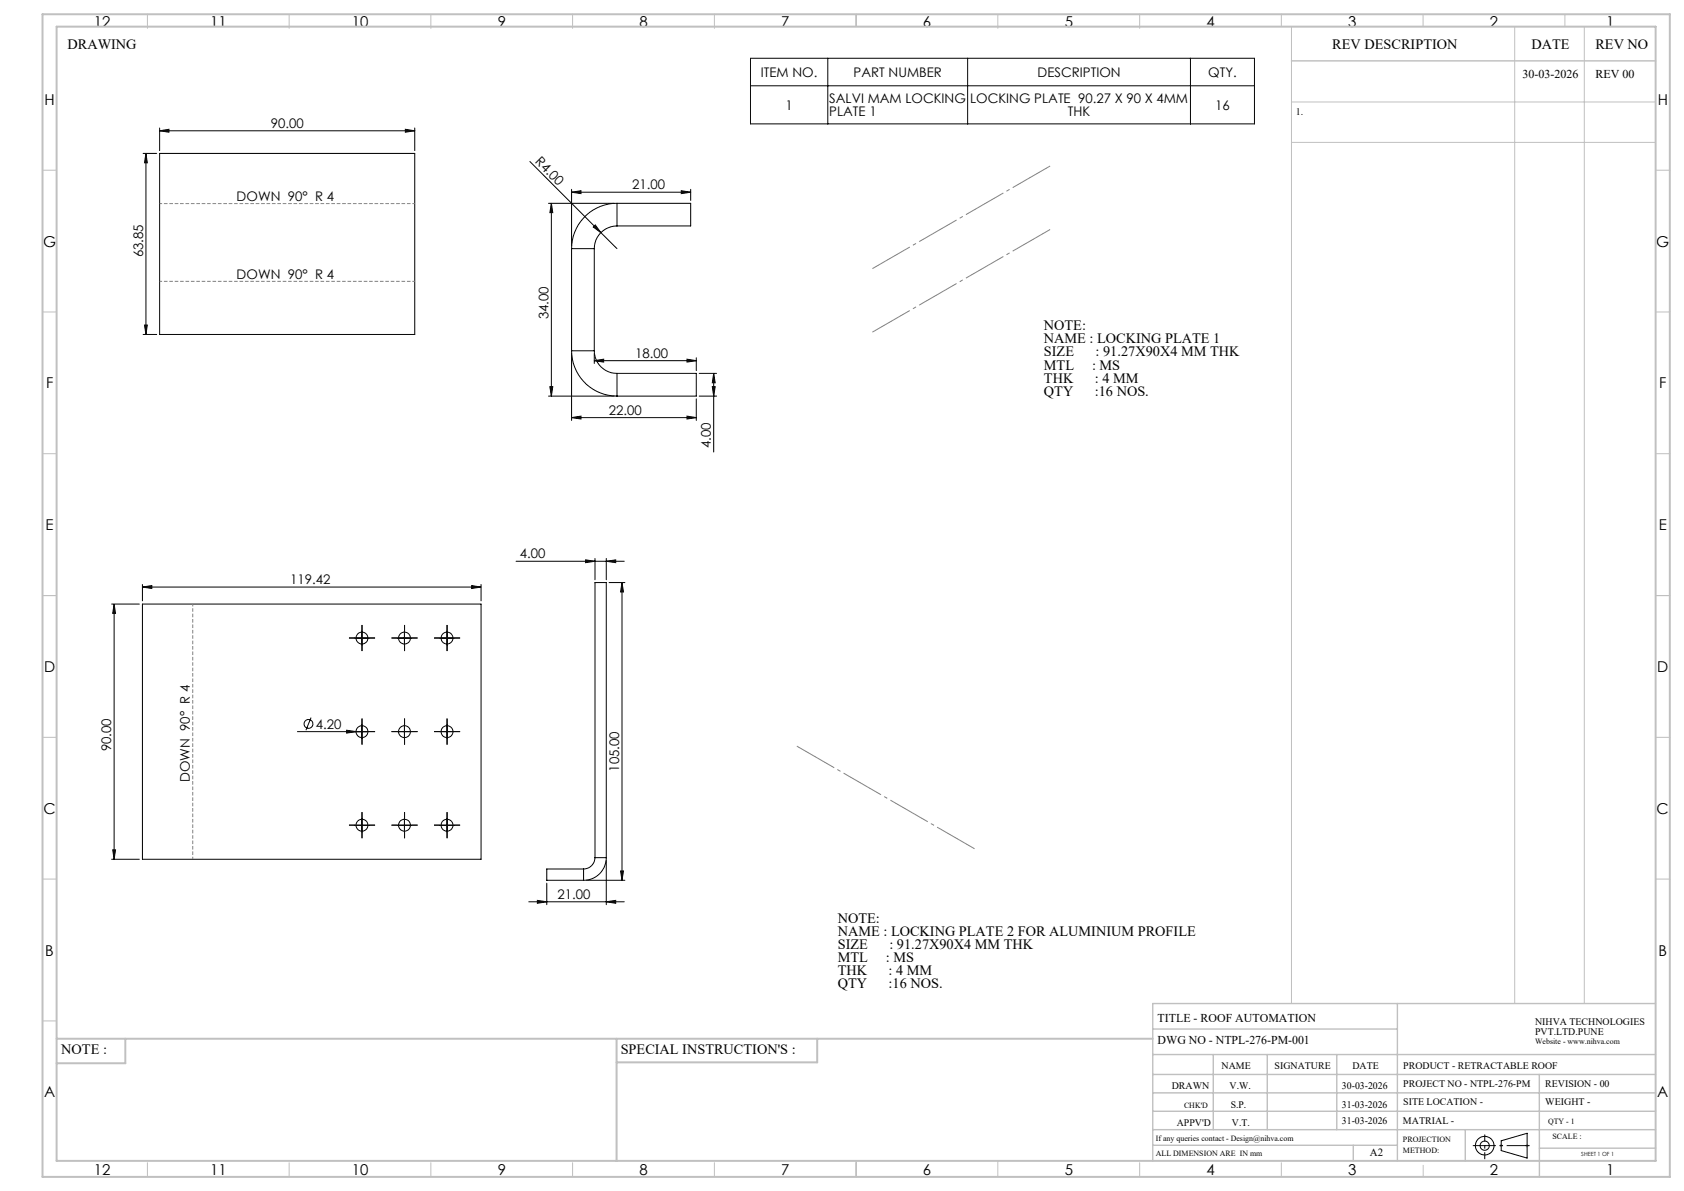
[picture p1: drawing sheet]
<svg xmlns="http://www.w3.org/2000/svg" width="594mm" height="420mm" viewBox="0 0 594 420" stroke-linecap="round" stroke-linejoin="round" font-family="sans-serif">
<g fill="none" stroke="#000" stroke-width=".35">
<path d="M264.7 20.5h177.8v23.2h-177.8zM264.7 30.3h177.8M292 20.5v23.2M341.3 20.5v23.2M419.9 20.5v23.2M50.5 54.1h4.8M51.5 54.1l.5 3.3h-1zM51.5 54.1v63.9M56.3 54.1h90v63.9h-90zM56.3 46.1l3.3-.5v1zM56.3 45.1v8M56.3 46.1h90"/>
<path d="M143 45.6l3.3 .5-3.3 .5zM146.3 45.1v8M186.9 57l25 25M193.5 71.7h23.1M194.5 71.7l.5 3.3h-1zM194.5 71.7v68M201.6 67.8l3.3-.5v1zM201.6 66.8v19.9M201.6 67.8h42M210 79.3l1.9 2.7-2.6-1.9zM217.6 79.7a8 8 0 0 0-8 8M217.6 71.7a16 16 0 0 0-16 16"/>
<path d="M217.6 71.7v8M217.6 71.7h26v8h-26M240.3 67.3l3.3 .5-3.3 .5zM243.6 66.8v3.9M201.6 87.7h8M201.6 87.7v36M209.6 87.7v36M211.9 82l5.7 5.7M50.5 118h4.8M51 114.6h1l-.5 3.4zM193.5 139.7h23.1M194 136.4h1l-.5 3.3z"/>
<path d="M201.6 124.7v23.6M201.6 123.7a16 16 0 0 0 16 16M201.6 123.7h8M209.6 127.2l3.3-.5v1zM209.6 124.7v3.5M209.6 127.2h36M209.6 123.7a7.9 7.9 0 0 0 8 8M217.6 131.7v8M217.6 131.7h28v8h-28M242.3 126.7l3.3 .5-3.3 .5zM245.6 126.2v4.5M246.6 131.7h6.2"/>
<path d="M246.6 139.7h6.2M251.2 136.4h1.1l-.6 3.3zM251.7 131.7l.6 3.3h-1.1zM251.7 131.7v27.7M201.6 147.3l3.3-.6v1.1zM201.6 147.3h44M242.3 146.7l3.3 .6-3.3 .5zM245.6 140.7v7.6M182 197.9h38.2M206.6 197.4l3.3 .5-3.3 .5zM209.9 196.9v7.6M213.9 197.9l3.3-.5v1z"/>
<path d="M213.9 196.9v7.6M39.3 213h9.9M40.3 213l.4 3.3h-.9zM40.3 213v90M50.2 213h119.5v90h-119.5zM50.2 207l3.4-.5v1zM50.2 206v6M50.2 207h119.5M166.4 206.5l3.3 .5-3.3 .5zM169.7 206v6M214.8 205.4h5.6M219.4 205.4l.5 3.4h-1z"/>
<path d="M219.4 205.4v105M125.2 225h5M127.7 222.5v5M140.2 225h5M142.7 222.5v5M155.2 225h5M157.7 222.5v5M104.8 258h25.4M109.7 253.1l-1.8 4.4M122.3 257.5l3.3 .5-3.3 .5zM127.7 255.5v5M140.2 258h5"/>
<path d="M142.7 255.5v5M155.2 258h5M157.7 255.5v5M39.8 299.7h.9l-.4 3.3zM125.2 291h5M127.7 288.5v5M140.2 291h5M142.7 288.5v5M155.2 291h5M157.7 288.5v5M39.3 303h9.9M186.5 318h33.7"/>
<path d="M189.5 317.5l3.4 .5-3.4 .5zM192.9 311.4v7.6M205.8 306.4v4M205.8 306.4h-12.9v4h12.9M206.9 310.4h13.5M209.9 302.5a4 4 0 0 1-4.1 3.9M209.9 302.5h4M209.9 302.5v-97.1h4v97.1M213.9 318l3.3-.5v1zM213.9 303.4v15.6M213.9 302.5a7.9 7.9 0 0 1-8.1 7.9M218.9 307.1h1l-.5 3.3z"/>
<path d="M529.5 402.3l9.2-2.7v8.8l-9.2-2.7z"/>
<circle cx="127.7" cy="225" r="2.1"/>
<circle cx="142.7" cy="225" r="2.1"/>
<circle cx="157.7" cy="225" r="2.1"/>
<circle cx="108.8" cy="255.3" r="1.55"/>
<circle cx="127.7" cy="258" r="2.09"/>
<circle cx="142.7" cy="258" r="2.09"/>
<circle cx="157.7" cy="258" r="2.09"/>
<circle cx="127.7" cy="291" r="2.1"/>
<circle cx="142.7" cy="291" r="2.1"/>
<circle cx="157.7" cy="291" r="2.1"/>
<circle cx="523.7" cy="404" r="1.62"/>
<circle cx="523.7" cy="404" r="3.3"/>
</g>
<g fill="none" stroke="#c0c0c0" stroke-width=".35">
<path d="M52 5v5M102 5v5M152 5v5M202 5v5M252 5v5M302 5v4.4M352 5v5M402 5v5M452 5v4.4M455.5 9.4v344.5M502 5v4.4M534.3 9.4v344.5"/>
<path d="M552 5v4.4M558.8 9.4v344.5M455.5 36h128.5M455.5 50.2h128.5M15 60h5M584 60h5M15 110h5M584 110h5M15 160h5M584 160h5M15 210h5M584 210h5"/>
<path d="M15 260h5M584 260h5M15 310h5M584 310h5M15 360h5M52 410v5M102 410v5M152 410v5M202 410v5M252 410v5M302 409.4v5.6M352 409.4v5.6"/>
<path d="M402 410v5M452 410v5M502 410.9v4.1M529 404h1M529.2 403.7l.7 .7M529.5 403.5v1M529.9 403.7l-.7 .7M538.1 404h1.1M538.3 403.7l.7 .7M538.7 403.5v1M539 403.7l-.7 .7"/>
</g>
<path d="M519.5 404h20.1" fill="none" stroke="#000" stroke-width=".35" stroke-dasharray="15.2 1.3 1.3 1.3" stroke-dashoffset="7.1" stroke-linecap="butt"/>
<path d="M523.7 408.8v-8.7" fill="none" stroke="#000" stroke-width=".35" stroke-dasharray="15.2 1.3 1.3 1.3" stroke-dashoffset="12.8" stroke-linecap="butt"/>
<g fill="none" stroke="#000" stroke-width=".35" stroke-dasharray="15.2 1.3 1.3 1.3" stroke-linecap="butt">
<path d="M125.2 225h-2.1M127.7 222.5v-2.1M127.7 227.5v2.1M130.2 225h2.1M140.2 225h-2.1M142.7 222.5v-2.1M142.7 227.5v2.1M145.2 225h2.1M155.2 225h-2.1M157.7 222.5v-2.1M157.7 227.5v2.1M160.2 225h2.1"/>
<path d="M125.2 258h-2.1M127.7 255.5v-2.1M130.2 258h2.1M140.2 258h-2.1M142.7 255.5v-2.1M145.2 258h2.1M155.2 258h-2.1M157.7 255.5v-2.1M160.2 258h2.1M127.7 260.5v2.1M142.7 260.5v2.1M157.7 260.5v2.1"/>
<path d="M125.2 291h-2.1M127.7 288.5v-2.1M127.7 293.5v2.1M130.2 291h2.1M140.2 291h-2.1M142.7 288.5v-2.1M142.7 293.5v2.1M145.2 291h2.1M155.2 291h-2.1M157.7 288.5v-2.1M157.7 293.5v2.1M160.2 291h2.1"/>
</g>
<path d="M56.3 71.8h90M146.3 99.2h-90M68 303v-90" fill="none" stroke="#808080" stroke-width=".35" stroke-dasharray="1.3 .6" stroke-dashoffset=".4" stroke-linecap="butt"/>
<path d="M370.9 58.3l-63.7 36.7M307.2 117.4l63.7-36.7M280.6 262.8l63.6 36.8" fill="none" stroke="#808080" stroke-width=".35" stroke-dasharray="15.2 1.3 1.3 1.3" stroke-dashoffset="-.5" stroke-linecap="butt"/>
<g fill="none" stroke="#c0c0c0" stroke-width=".5">
<path d="M455.5 21.5h128.5M492.9 353.9v55.5M584 353.9h-177.4v55.5M406.6 371.9h177.4M406.6 378.9h177.4M406.6 362.9h86.3M428 371.9v26.5M447 371.9v26.5M471.5 371.9v26.5M543 378.9v36.1M406.6 391.9h177.4M406.6 385.4h177.4"/>
<path d="M406.6 398.4h177.4M516.9 398.4v11M406.6 403.9h86.3M477.3 403.9v5.5M543 404.9h41"/>
</g>
<path d="M15 5h574v410h-574zM20 9.4h564v400h-564zM20 366.3h386.6M44.2 366.3v8.6h-24.2M217.5 366.3v43.1M288.3 366.3v8.3h-70.8" fill="none" stroke="#c0c0c0" stroke-width=".7"/>
<g fill="#000">
<path d="M210 79.3l1.9 2.7-2.6-1.9zM122.3 257.5l3.3 .5-3.3 .5z"/>
<path d="M51.5 54.1l.5 3.3h-1zM51 114.6h1l-.5 3.4z"/>
<path d="M56.3 46.1l3.3-.5v1zM143 45.6l3.3 .5-3.3 .5z"/>
<path d="M194.5 71.7l.5 3.3h-1zM194 136.4h1l-.5 3.3zM251.7 131.7l.6 3.3h-1.1zM251.2 136.4h1.1l-.6 3.3zM219.4 205.4l.5 3.4h-1zM218.9 307.1h1l-.5 3.3z"/>
<path d="M242.3 126.7l3.3 .5-3.3 .5zM209.6 127.2l3.3-.5v1z"/>
<path d="M201.6 147.3l3.3-.6v1.1zM242.3 146.7l3.3 .6-3.3 .5zM201.6 67.8l3.3-.5v1zM240.3 67.3l3.3 .5-3.3 .5z"/>
<path d="M213.9 197.9l3.3-.5v1zM206.6 197.4l3.3 .5-3.3 .5z"/>
<path d="M40.3 213l.4 3.3h-.9zM39.8 299.7h.9l-.4 3.3z"/>
<path d="M50.2 207l3.4-.5v1zM166.4 206.5l3.3 .5-3.3 .5z"/>
<path d="M189.5 317.5l3.4 .5-3.4 .5zM213.9 318l3.3-.5v1z"/>
</g>
<g font-size="5.3">
<text x="33.1" y="9.5">12</text>
<text x="74.1" y="9.5">11</text>
<text x="124.1" y="9.5">10</text>
<text x="175.6" y="9.5">9</text>
<text x="225.6" y="9.5">8</text>
<text x="275.6" y="9.5">7</text>
<text x="325.6" y="9.5">6</text>
<text x="375.6" y="9.5">5</text>
<text x="425.6" y="9.5">4</text>
<text x="475.6" y="9.5">3</text>
<text x="525.6" y="9.5">2</text>
<text x="566.6" y="9.5">1</text>
<text x="15.7" y="37">H</text>
<text x="584.7" y="37">H</text>
<text x="15.2" y="87">G</text>
<text x="584.2" y="87">G</text>
<text x="16.2" y="137">F</text>
<text x="585.2" y="137">F</text>
<text x="16.1" y="187">E</text>
<text x="585.1" y="187">E</text>
<text x="15.5" y="237">D</text>
<text x="584.5" y="237">D</text>
<text x="15.4" y="287">C</text>
<text x="584.4" y="287">C</text>
<text x="16" y="337">B</text>
<text x="585" y="337">B</text>
<text x="15.5" y="387">A</text>
<text x="584.5" y="387">A</text>
<text x="33.1" y="414.5">12</text>
<text x="74.1" y="414.5">11</text>
<text x="124.1" y="414.5">10</text>
<text x="175.6" y="414.5">9</text>
<text x="225.6" y="414.5">8</text>
<text x="275.6" y="414.5">7</text>
<text x="325.6" y="414.5">6</text>
<text x="375.6" y="414.5">5</text>
<text x="425.6" y="414.5">4</text>
<text x="475.6" y="414.5">3</text>
<text x="525.6" y="414.5">2</text>
<text x="566.6" y="414.5">1</text>
</g>
<g font-size="5">
<text x="23.8" y="17.2">DRAWING</text>
<text x="470" y="17.4">REV DESCRIPTION</text>
<text x="540.2" y="17.4">DATE</text>
<text x="562.8" y="17.4">REV NO</text>
<text x="368.2" y="116.5">NOTE:</text>
<text x="368.2" y="121.1">NAME : LOCKING PLATE 1</text>
<text x="368.2" y="125.7">SIZE</text>
<text x="386.5" y="125.7">: 91.27X90X4 MM THK</text>
<text x="368.2" y="130.3">MTL</text>
<text x="385.2" y="130.3">: MS</text>
<text x="368.2" y="134.9">THK</text>
<text x="386.2" y="134.9">: 4 MM</text>
<text x="368.2" y="139.5">QTY</text>
<text x="386.2" y="139.5">:16 NOS.</text>
<text x="295.5" y="325.5">NOTE:</text>
<text x="295.5" y="330.1">NAME : LOCKING PLATE 2 FOR ALUMINIUM PROFILE</text>
<text x="295.5" y="334.7">SIZE</text>
<text x="313.7" y="334.7">: 91.27X90X4 MM THK</text>
<text x="295.5" y="339.3">MTL</text>
<text x="312.5" y="339.3">: MS</text>
<text x="295.5" y="343.9">THK</text>
<text x="313.4" y="343.9">: 4 MM</text>
<text x="295.5" y="348.5">QTY</text>
<text x="313.4" y="348.5">:16 NOS.</text>
<text x="21.6" y="371.8">NOTE :</text>
<text x="218.9" y="371.8">SPECIAL INSTRUCTION'S :</text>
</g>
<g font-size="4.7">
<text x="268.4" y="27.1">ITEM NO.</text>
<text x="301.1" y="27.1">PART NUMBER</text>
<text x="366" y="27.1">DESCRIPTION</text>
<text x="426.2" y="27.1">QTY.</text>
<text x="277.1" y="38.6">1</text>
<text x="292.5" y="36.4">SALVI MAM LOCKING</text>
<text x="292.5" y="40.9">PLATE 1</text>
<text x="342.2" y="36.4">LOCKING PLATE 90.27 X 90 X 4MM</text>
<text x="376.7" y="40.9">THK</text>
<text x="428.6" y="38.6">16</text>
<text x="95.5" y="45.1">90.00</text>
<text x="188.5" y="57.2" transform="rotate(45 188.5 57.2)">R4.00</text>
<text x="83.5" y="70.7">DOWN 90° R 4</text>
<text x="223" y="66.7">21.00</text>
<text x="50.5" y="90.8" transform="rotate(-90 50.5 90.8)">63.85</text>
<text x="83.5" y="98.3">DOWN 90° R 4</text>
<text x="193.5" y="112.6" transform="rotate(-90 193.5 112.6)">34.00</text>
<text x="224" y="126.1">18.00</text>
<text x="214.8" y="146.2">22.00</text>
<text x="250.8" y="158.1" transform="rotate(-90 250.8 158.1)">4.00</text>
<text x="183.4" y="196.9">4.00</text>
<text x="102.4" y="206">119.42</text>
<text x="111.4" y="257">4.20</text>
<text x="39.3" y="265" transform="rotate(-90 39.3 265)">90.00</text>
<text x="66.9" y="275.8" transform="rotate(-90 66.9 275.8)">DOWN 90° R 4</text>
<text x="218.4" y="272.2" transform="rotate(-90 218.4 272.2)">105.00</text>
<text x="196.6" y="317">21.00</text>
</g>
<g font-size="4.2">
<text x="537.1" y="27.6">30-03-2026</text>
<text x="562.8" y="27.6">REV 00</text>
<text x="408.3" y="360.3">TITLE - ROOF AUTOMATION</text>
<text x="408.3" y="368.2">DWG NO - NTPL-276-PM-001</text>
</g>
<text font-size="3.9" x="483.2" y="407.7">A2</text>
<g font-size="3.5">
<text x="457" y="40.6">1.</text>
<text x="541.5" y="361.3">NIHVA TECHNOLOGIES</text>
<text x="541.5" y="364.9">PVT.LTD.PUNE</text>
<text x="430.9" y="377">NAME</text>
<text x="449.6" y="377">SIGNATURE</text>
<text x="477" y="377">DATE</text>
<text x="495" y="377">PRODUCT - RETRACTABLE ROOF</text>
<text x="495" y="383.3">PROJECT NO - NTPL-276-PM</text>
<text x="545.1" y="383.3">REVISION - 00</text>
<text x="413.3" y="384.1">DRAWN</text>
<text x="433.7" y="384.1">V.W.</text>
<text x="473.4" y="384.1">30-03-2026</text>
<text x="495" y="389.8">SITE LOCATION -</text>
<text x="545.1" y="389.8">WEIGHT -</text>
<text x="434.1" y="390.6">S.P.</text>
<text x="473.4" y="390.6">31-03-2026</text>
<text x="415.1" y="396.9">APPV'D</text>
<text x="434.6" y="396.9">V.T.</text>
<text x="473.4" y="396.5">31-03-2026</text>
<text x="494.8" y="396.5">MATRIAL -</text>
</g>
<g font-size="2.8">
<text x="541.5" y="368.3">Website - www.nihva.com</text>
<text x="417.6" y="390.6">CHK'D</text>
<text x="546.1" y="396.5">QTY - 1</text>
<text x="547.6" y="401.7">SCALE :</text>
<text x="407.7" y="402.2">If any queries contact - Design@nihva.com</text>
<text x="407.7" y="407.7">ALL DIMENSION ARE IN mm</text>
<text x="494.8" y="402.7">PROJECTION</text>
<text x="494.8" y="406.5">METHOD:</text>
</g>
<text font-size="2" x="557.8" y="407.8">SHEET 1 OF 1</text>
</svg>
